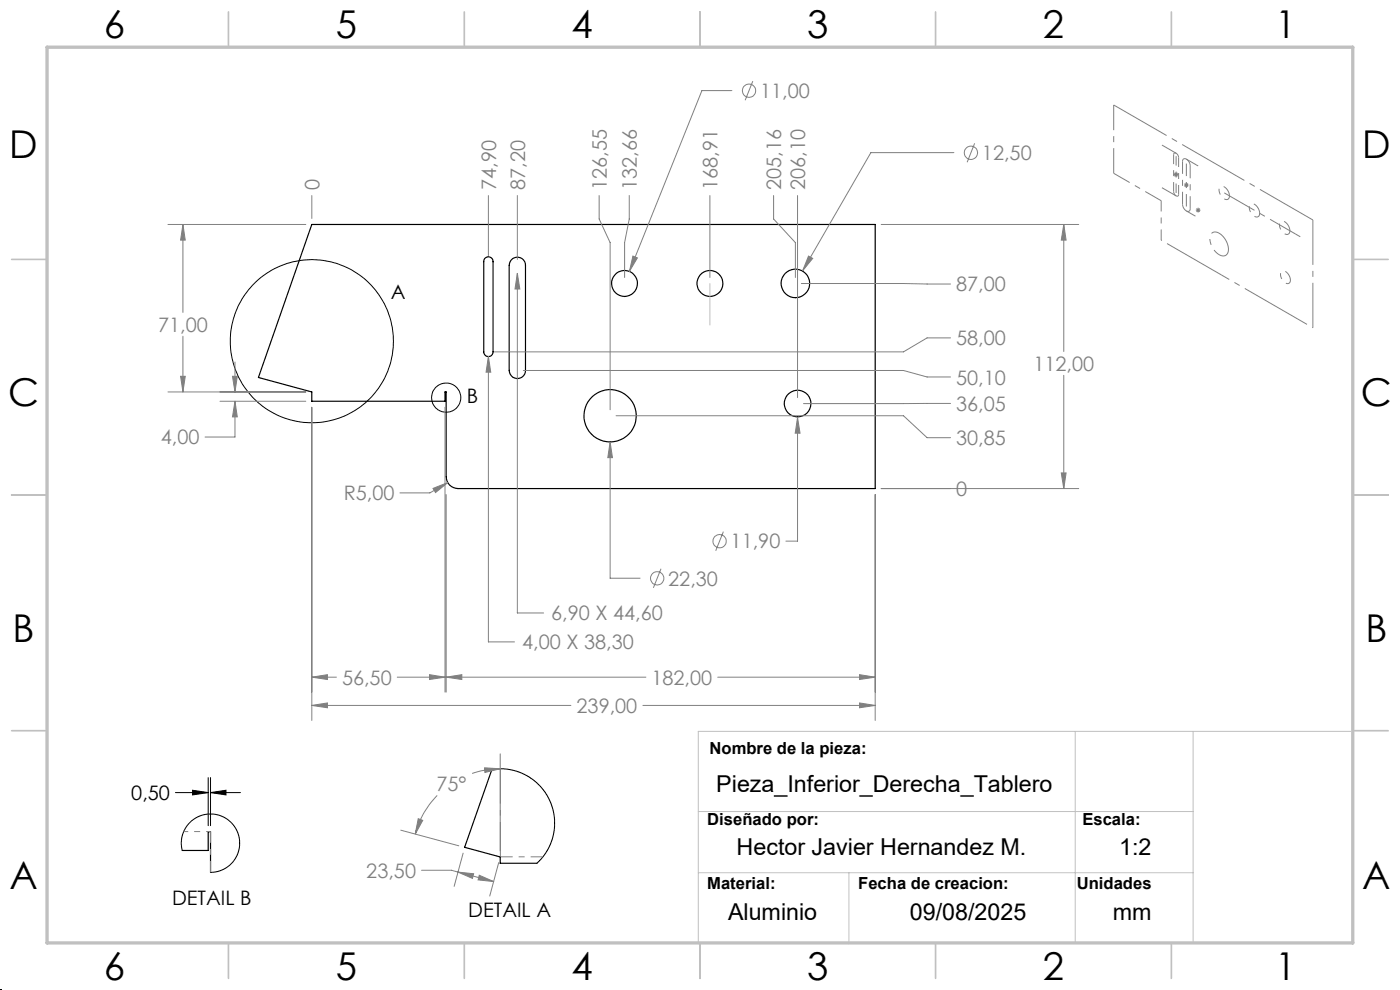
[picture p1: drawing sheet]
<svg xmlns="http://www.w3.org/2000/svg" width="297mm" height="210mm" viewBox="0 0 297 210" stroke-linecap="round" stroke-linejoin="round" font-family="sans-serif">
<path d="M150.6 60.1v8.9M228.1 155.1v45M253.1 155.1v45M286.6 155.1h-138.5v45.1M148.1 172.1h105M148.1 185.1h105M180.1 185.1v15.1" fill="none" stroke="#c0c0c0" stroke-width=".21"/>
<g fill="none" stroke="#c0c0c0" stroke-width=".35">
<path d="M48.5 2.5v7.5M98.5 2.5v7.5M148.5 2.5v7.5M198.5 2.5v7.5M248.5 2.5v7.5M2.5 55h7.5M287 55h7.5M2.5 105h7.5M287 105h7.5M2.5 155h7.5M287 155h7.5M48.5 200v7.5"/>
<path d="M98.5 200v7.5M148.5 200v7.5M198.5 200v7.5M248.5 200v7.5"/>
</g>
<path d="M10 10h277v190h-277z" fill="none" stroke="#c0c0c0" stroke-width=".7"/>
<g fill="none" stroke="#000" stroke-width=".25">
<path d="M66.1 47.6h119.6v56h-88.5a2.53 2.53 0 0 1-2.5-2.5v-18h-.3v2h-28.3v-2l-11.3-3zM102.8 54.9a1 1 0 0 1 1.1-.4 1 1 0 0 1 .7 1v19.1a.99 .99 0 0 1-1 1 .99 .99 0 0 1-1-1v-19.1zM108.5 55.1a1.72 1.72 0 0 1 1.9-.4 1.72 1.72 0 0 1 1.1 1.6v22.3a1.73 1.73 0 0 1-1.8 1.7 1.73 1.73 0 0 1-1.7-1.7v-22.3zM104.4 163.2l-5.8 16.5 7.5 2.1v1.3h7.8M38.7 180.4h5.5v-4h.5v8.7"/>
<circle cx="132.5" cy="60.1" r="2.75"/>
<circle cx="150.6" cy="60.1" r="2.75"/>
<circle cx="168.7" cy="60.1" r="3"/>
<circle cx="129.4" cy="88.2" r="5.6"/>
<circle cx="169.2" cy="85.6" r="2.83"/>
</g>
<g fill="none" stroke="#000" stroke-width=".21">
<path d="M37.2 168.1h7M40.9 167.6l3.3 .5-3.3 .5zM44.2 165v10.1M44.7 168.1l3.2-.5v1zM44.7 165v10.1M44.7 168.1h6.3M104.4 163.2l.9-.1 2.4 .1 1.8 .3 1.9 .9 1.2 .7 1.7 1.3 1.4 1.7 .8 1.4 .7 1.8 .3 1.6 .2 2.5-.2 1.2-.4 1.7-.8 1.8-1 1.5-1.4 1.5M38.7 180.4l-.2-1.8 .3-1.9 1.1-1.8 1.3-1.2 2-.9 2.1-.1 1.8 .4 1.4 .9 1.4 1.5 .8 1.8 .1 2.1-.3 1.5-.8 1.6-1.6 1.5-1.6 .8-1.8 .3"/>
<circle cx="66.2" cy="72.4" r="17.3"/>
<circle cx="94.7" cy="84.3" r="3.1"/>
</g>
<g fill="none" stroke="#808080" stroke-width=".21">
<path d="M155.3 19.2h-6.4l-15.4 38.4M159.7 17.2l-1.6 4.1M202.4 32.4h-17.7l-14.4 25M206.8 30.4l-1.6 4M249 37h1M249.1 36.7l.7 .7M249.5 36.5v1M249.8 36.7l-.7 .7M251.2 39.3h1M251.3 38.9l.7 .7M251.7 38.8v1M252 38.9l-.7 .7"/>
<path d="M35.6 47.6h29.3M38.8 47.6l.5 3.3h-1zM38.8 47.6v18.7M66.1 41.5v4.8M103.6 41.5v12.7M109.7 58l.6 3.3h-1zM109.7 41.5v13.5M109.7 58v72h5.6M127.1 41.5v5l2.3 5v35.4M133.5 41.5v5l-1 5v7.4M134.3 54.3l.9 .4-1.7 2.9zM150.6 41.5v17.4"/>
<path d="M164.1 41.5v5l4.6 5v7.4M169.2 41.5v42.8M171.5 54.3l.9 .5-2.1 2.6zM186.9 47.6h41.9M225.7 47.6l.5 3.3h-1.1zM225.7 47.6v27M253.7 44.6h1M253.8 44.2l.7 .7M254.2 44.1v1M254.5 44.2l-.7 .7M38.3 79.8h1l-.5 3.3zM38.8 71.3v11.8"/>
<path d="M49.3 79.8h1l-.5 3.3zM49.8 76.8v6.3M103.6 75.6l.5 3.3h-1zM103.6 75.6v60.6h5.5M111 78.6h80.7l5 1.4h4.9M170 60.1l31.6 .1M201.6 71.7h-4.9l-5 2.9h-86.8M225.7 79.6v24M35.6 83.1h29.3M46.7 85.1h18.2M49.8 85.1l.5 3.3h-1zM49.8 85.1v7.6h-6.3"/>
<path d="M66.1 86.4v66.4M94.4 86.4v60.4M129.4 93.8l.5 3.3h-1zM129.4 93.8v28.9h6.4M130.7 88.2h61l5 4.6h4.9M169.2 88.6l.5 3.3h-1zM169.2 88.6v26.2h-2.5M201.6 85.6h-31.1M91.9 103.6l3.1-1.2-2.6 2.1zM94.7 104.9v41.9M95 102.4l-3.8 2.2h-6.4M153.5 112.8l-1.7 4"/>
<path d="M185.7 104.9v47.9M186.9 103.6h41.9M225.1 100.3h1.1l-.5 3.3zM140.2 120.6l-1.6 4.1M66.1 143.6l3.4-.5v1zM66.1 149.6l3.4-.5v1zM66.1 143.6h5.3M66.1 149.6h55M84.3 143.6h10.1M91.1 143.1l3.3 .5-3.3 .5zM94.7 143.6l3.3-.5v1zM94.7 143.6h42.3"/>
<path d="M106.1 159.9v20.6M136.4 149.6h49.3M152.3 143.6h33.4M182.4 143.1l3.3 .5-3.3 .5zM182.4 149.1l3.3 .5-3.3 .5zM85 176.1l12.3 3.3M88.7 173.7l1 .3-1.6 2.9zM92.7 168.7a18.1 18.1 0 0 0-4.6 8.2M102.8 162.9l3.3 .2-3.2 .8zM106.1 163.1a17.2 17.2 0 0 0-5.9 1M89.4 184.6h6.4l1.4 .4M97.2 185l3.3 .3-.3 1z"/>
<path d="M97.2 185l7.5 2M98.2 181l-1.9 7M101.7 185.7l3 1.3-3.3-.4zM105.8 183l-1.9 7.1"/>
<circle cx="158.9" cy="19.2" r="1.41"/>
<circle cx="206" cy="32.4" r="1.42"/>
<circle cx="152.7" cy="114.8" r="1.4"/>
<circle cx="139.4" cy="122.7" r="1.42"/>
</g>
<path d="M249.5 32.5l-3-1.7M250 33.4a.76 .76 0 0 0-1-.8v.2M251.7 33.8l2.5 1.4M252.5 35.2a1.3 1.3 0 0 0-1.5-1.5l-.1 .5M249 40.6a.76 .76 0 0 0 1 .9v-.3M249.5 41.5l-3-1.7M250.9 43.3a1.3 1.3 0 0 0 1.4 1.5l.2-.5M251.7 44.7l1.9 1.2" fill="none" stroke="#808080" stroke-width=".21" stroke-dasharray="15.2 1.3 1.3 1.3" stroke-linecap="butt"/>
<path d="M260.5 52.2a3.4 3.4 0 0 0-3-3 1.64 1.64 0 0 0-.7 2.3 3.4 3.4 0 0 0 2.9 2.8l.5-.3 .3-.3 .1-.7-.1-.8" fill="none" stroke="#808080" stroke-width=".21" stroke-dasharray="15.2 1.3 1.3 1.3" stroke-dashoffset="10.1" stroke-linecap="butt"/>
<path d="M273.7 59a1.61 1.61 0 0 0-1.8-1.5 1.77 1.77 0 0 0 1.5 2.6l.3-.4v-.7" fill="none" stroke="#808080" stroke-width=".21" stroke-dasharray="15.2 1.3 1.3 1.3" stroke-dashoffset="13.4" stroke-linecap="butt"/>
<path d="M249 32.8v7.8M249.5 33.1v7.8M250 33.4v7.8M260.8 41.1a1.73 1.73 0 0 0-1.9-1.5 1.85 1.85 0 0 0 .9 2.6 .75 .75 0 0 0 .9-.1 .75 .75 0 0 0 .1-1M267.2 44.8a1.73 1.73 0 0 0-1.9-1.5 1.85 1.85 0 0 0 .9 2.6 .75 .75 0 0 0 .9-.1 .75 .75 0 0 0 .1-1M273.6 48.5a1.73 1.73 0 0 0-1.8-1.5 1.85 1.85 0 0 0 .8 2.6 .75 .75 0 0 0 .9-.1 .75 .75 0 0 0 .1-1" fill="none" stroke="#808080" stroke-width=".21" stroke-dasharray="15.2 1.3 1.3 1.3" stroke-dashoffset="13.2" stroke-linecap="butt"/>
<path d="M0 210h.1" fill="none" stroke="#000" stroke-width=".21" stroke-dasharray="1.3 .6"/>
<path d="M250.9 34.2v9.1M251.7 34.7v9.1M252.5 35.2v9.1M106.1 181.8h9.1" fill="none" stroke="#808080" stroke-width=".21" stroke-dasharray="15.2 1.3 1.3 1.3" stroke-dashoffset="12.6" stroke-linecap="butt"/>
<path d="M259.7 40.9l16.1 9.3M106.1 181.8v-18.8" fill="none" stroke="#808080" stroke-width=".21" stroke-dasharray="15.2 1.3 1.3 1.3" stroke-dashoffset="7.8" stroke-linecap="butt"/>
<path d="M39 176.4h5.7" fill="none" stroke="#808080" stroke-width=".21" stroke-dasharray="15.2 1.3 1.3 1.3" stroke-dashoffset="14.3" stroke-linecap="butt"/>
<path d="M44.7 176.4v8.6" fill="none" stroke="#808080" stroke-width=".21" stroke-dasharray="15.2 1.3 1.3 1.3" stroke-dashoffset="12.8" stroke-linecap="butt"/>
<path d="M236.3 36.8l10 5.8" fill="none" stroke="#808080" stroke-width=".21" stroke-dasharray="15.2 1.3 1.3 1.3" stroke-dashoffset="11.3" stroke-linecap="butt"/>
<path d="M246.3 50.9l32.2 18.6" fill="none" stroke="#808080" stroke-width=".21" stroke-dasharray="15.2 1.3 1.3 1.3" stroke-dashoffset="-1.4" stroke-linecap="butt"/>
<path d="M236.3 36.8v-14.5" fill="none" stroke="#808080" stroke-width=".21" stroke-dasharray="15.2 1.3 1.3 1.3" stroke-dashoffset="9.9" stroke-linecap="butt"/>
<path d="M236.3 22.3l42.2 24.4" fill="none" stroke="#808080" stroke-width=".21" stroke-dasharray="15.2 1.3 1.3 1.3" stroke-dashoffset="2.3" stroke-linecap="butt"/>
<path d="M278.5 69.5v-22.8" fill="none" stroke="#808080" stroke-width=".21" stroke-dasharray="15.2 1.3 1.3 1.3" stroke-dashoffset="5.7" stroke-linecap="butt"/>
<path d="M246.3 42.6v8.3" fill="none" stroke="#808080" stroke-width=".21" stroke-dasharray="15.2 1.3 1.3 1.3" stroke-dashoffset="13" stroke-linecap="butt"/>
<path d="M40.9 167.6l3.3 .5-3.3 .5zM44.7 168.1l3.2-.5v1z" fill="#000"/>
<g fill="#808080">
<path d="M225.1 100.3h1.1l-.5 3.3zM225.7 47.6l.5 3.3h-1.1zM38.3 79.8h1l-.5 3.3zM38.8 47.6l.5 3.3h-1zM66.1 143.6l3.4-.5v1zM91.1 143.1l3.3 .5-3.3 .5zM91.9 103.6l.5 .9 2.6-2.1zM94.7 143.6l3.3-.5v1zM182.4 143.1l3.3 .5-3.3 .5zM134.3 54.3l-.8 3.3 1.7-2.9zM171.5 54.3l-1.2 3.1 2.1-2.6zM129.4 93.8l-.5 3.3h1zM169.2 88.6l-.5 3.3h1zM49.3 79.8h1l-.5 3.3zM49.8 85.1l.5 3.3h-1zM103.6 75.6l-.5 3.3h1zM109.7 58l-.4 3.3h1zM66.1 149.6l3.4-.5v1zM182.4 149.1l3.3 .5-3.3 .5z"/>
<path d="M97.2 185l3.3 .3-.3 1zM101.7 185.7l3 1.3-3.3-.4zM102.8 162.9l3.3 .2-3.2 .8zM88.7 173.7l1 .3-1.6 2.9z"/>
</g>
<g font-size="8.1">
<text x="22" y="8">6</text>
<text x="71.2" y="8">5</text>
<text x="121.2" y="8">4</text>
<text x="171.2" y="8">3</text>
<text x="221.2" y="8">2</text>
<text x="270.5" y="8">1</text>
<text x="2" y="33.6">D</text>
<text x="289" y="33.6">D</text>
<text x="1.7" y="86.1">C</text>
<text x="288.7" y="86.1">C</text>
<text x="2.7" y="136.1">B</text>
<text x="289.7" y="136.1">B</text>
<text x="2" y="188.6">A</text>
<text x="289" y="188.6">A</text>
<text x="22" y="208">6</text>
<text x="71.2" y="208">5</text>
<text x="121.2" y="208">4</text>
<text x="171.2" y="208">3</text>
<text x="221.2" y="208">2</text>
<text x="270.5" y="208">1</text>
</g>
<g font-size="4.9">
<text x="152" y="167.9">Pieza_Inferior_Derecha_Tablero</text>
<text x="156.3" y="181.4">Hector Javier Hernandez M.</text>
<text x="237.4" y="181.4">1:2</text>
<text x="154.4" y="195.2">Aluminio</text>
<text x="193" y="195.2">09/08/2025</text>
<text x="236.1" y="195.2">mm</text>
</g>
<g font-size="4.2" fill="#808080">
<text x="161.3" y="20.8">11,00</text>
<text x="208.3" y="33.9">12,50</text>
<text x="67.8" y="40.3" transform="rotate(-90 67.8 40.3)">0</text>
<text x="105.2" y="40.3" transform="rotate(-90 105.2 40.3)">74,90</text>
<text x="111.4" y="40.3" transform="rotate(-90 111.4 40.3)">87,20</text>
<text x="128.7" y="40.3" transform="rotate(-90 128.7 40.3)">126,55</text>
<text x="135.1" y="40.3" transform="rotate(-90 135.1 40.3)">132,66</text>
<text x="152.2" y="40.3" transform="rotate(-90 152.2 40.3)">168,91</text>
<text x="165.7" y="40.3" transform="rotate(-90 165.7 40.3)">205,16</text>
<text x="170.8" y="40.3" transform="rotate(-90 170.8 40.3)">206,10</text>
<text x="202.8" y="61.8">87,00</text>
<text x="33.5" y="70.4">71,00</text>
<text x="202.8" y="73.3">58,00</text>
<text x="202.8" y="81.6">50,10</text>
<text x="219.2" y="78.7">112,00</text>
<text x="202.8" y="87.2">36,05</text>
<text x="34.1" y="94.3">4,00</text>
<text x="202.8" y="94.4">30,85</text>
<text x="72.9" y="106.1">R5,00</text>
<text x="202.8" y="105.2">0</text>
<text x="155" y="116.3">11,90</text>
<text x="141.8" y="124.2">22,30</text>
<text x="116.9" y="131.6">6,90 X 44,60</text>
<text x="110.8" y="137.7">4,00 X 38,30</text>
<text x="72.6" y="145.2">56,50</text>
<text x="138.2" y="145.2">182,00</text>
<text x="122.3" y="151.2">239,00</text>
<text x="92.6" y="167.8">75°</text>
<text x="77.7" y="186.2">23,50</text>
</g>
<g font-size="4.2">
<text x="82.9" y="63.5">A</text>
<text x="99" y="85.5">B</text>
<text x="27.9" y="169.7">0,50</text>
<text x="36.5" y="192">DETAIL B</text>
<text x="99.3" y="194.6">DETAIL A</text>
</g>
<g font-size="3.5">
<text x="150.5" y="160">Nombre de la pieza:</text>
<text x="150" y="175">Diseñado por:</text>
<text x="229.6" y="175">Escala:</text>
<text x="150" y="188.5">Material:</text>
<text x="182.1" y="188.5">Fecha de creacion:</text>
<text x="228.4" y="188.5">Unidades</text>
</g>
</svg>
